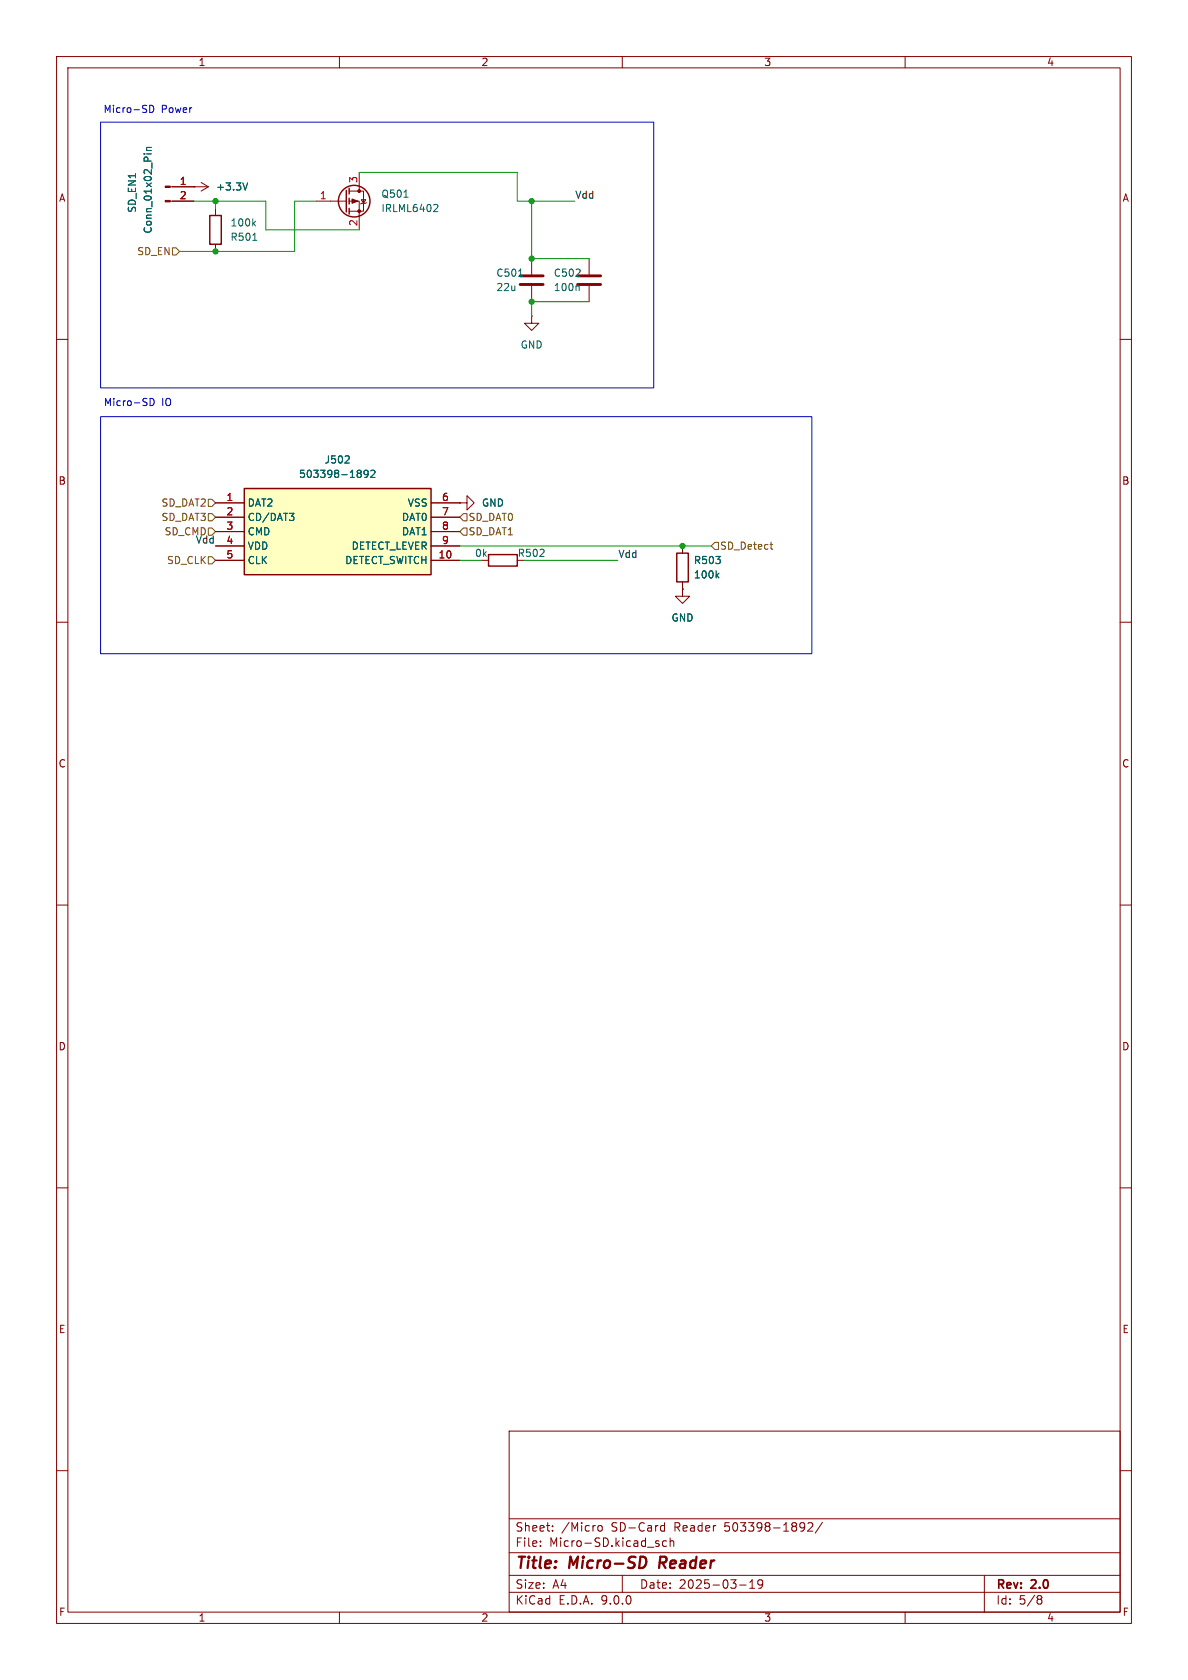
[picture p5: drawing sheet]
(kicad_sch
 (version 20250114)
 (generator "eeschema")
 (generator_version "9.0")
 (paper "A4" portrait)
 (title_block
  (title "Micro-SD Reader")
  (date "2025-03-19")
  (rev "2.0"))
 (lib_symbols
  (symbol "Connector:Conn_01x02_Pin"
   (pin_names
    (offset 1.016) (hide yes)) (exclude_from_sim no) (in_bom yes) (on_board yes)
   (property "Reference" "J" (at 0 2.54 0) (effects (font (size 1.27 1.27))))
   (property "Value" "Conn_01x02_Pin" (at 0 -5.08 0) (effects (font (size 1.27 1.27))))
   (property "Footprint" "" (at 0 0 0) (effects (font (size 1.27 1.27)) (hide yes)))
   (property "Datasheet" "~" (at 0 0 0) (effects (font (size 1.27 1.27)) (hide yes)))
   (property "Description" "Generic connector, single row, 01x02, script generated" (at 0 0 0) (effects (font (size 1.27 1.27)) (hide yes)))
   (property "ki_locked" "" (at 0 0 0) (effects (font (size 1.27 1.27))))
   (symbol "Conn_01x02_Pin_1_1"
    (rectangle (start 0.8636 0.127) (end 0 -0.127) (stroke (width 0.1524) (type default)) (fill (type outline)))
    (rectangle (start 0.8636 -2.413) (end 0 -2.667) (stroke (width 0.1524) (type default)) (fill (type outline)))
    (polyline (pts (xy 1.27 0) (xy 0.8636 0)) (stroke (width 0.1524) (type default)) (fill (type none)))
    (polyline (pts (xy 1.27 -2.54) (xy 0.8636 -2.54)) (stroke (width 0.1524) (type default)) (fill (type none)))
    (pin passive line (at 5.08 0 180) (length 3.81) (name "Pin_1" (effects (font (size 1.27 1.27)))) (number "1" (effects (font (size 1.27 1.27)))))
    (pin passive line (at 5.08 -2.54 180) (length 3.81) (name "Pin_2" (effects (font (size 1.27 1.27)))) (number "2" (effects (font (size 1.27 1.27))))))
   (embedded_fonts no))
  (symbol "Device:C"
   (pin_numbers (hide yes))
   (pin_names
    (offset 0.254)) (exclude_from_sim no) (in_bom yes) (on_board yes)
   (property "Reference" "C" (at 0.635 2.54 0) (effects (font (size 1.27 1.27)) (justify left)))
   (property "Value" "C" (at 0.635 -2.54 0) (effects (font (size 1.27 1.27)) (justify left)))
   (property "Footprint" "" (at 0.9652 -3.81 0) (effects (font (size 1.27 1.27)) (hide yes)))
   (property "Datasheet" "~" (at 0 0 0) (effects (font (size 1.27 1.27)) (hide yes)))
   (property "Description" "Unpolarized capacitor" (at 0 0 0) (effects (font (size 1.27 1.27)) (hide yes)))
   (symbol "C_0_1"
    (polyline (pts (xy -2.032 0.762) (xy 2.032 0.762)) (stroke (width 0.508) (type default)) (fill (type none)))
    (polyline (pts (xy -2.032 -0.762) (xy 2.032 -0.762)) (stroke (width 0.508) (type default)) (fill (type none))))
   (symbol "C_1_1"
    (pin passive line (at 0 3.81 270) (length 2.794) (name "~" (effects (font (size 1.27 1.27)))) (number "1" (effects (font (size 1.27 1.27)))))
    (pin passive line (at 0 -3.81 90) (length 2.794) (name "~" (effects (font (size 1.27 1.27)))) (number "2" (effects (font (size 1.27 1.27))))))
   (embedded_fonts no))
  (symbol "Device:R"
   (pin_numbers (hide yes))
   (pin_names
    (offset 0)) (exclude_from_sim no) (in_bom yes) (on_board yes)
   (property "Reference" "R" (at 2.032 0 90) (effects (font (size 1.27 1.27))))
   (property "Value" "R" (at 0 0 90) (effects (font (size 1.27 1.27))))
   (property "Footprint" "" (at -1.778 0 90) (effects (font (size 1.27 1.27)) (hide yes)))
   (property "Datasheet" "~" (at 0 0 0) (effects (font (size 1.27 1.27)) (hide yes)))
   (property "Description" "Resistor" (at 0 0 0) (effects (font (size 1.27 1.27)) (hide yes)))
   (symbol "R_0_1"
    (rectangle (start -1.016 -2.54) (end 1.016 2.54) (stroke (width 0.254) (type default)) (fill (type none))))
   (symbol "R_1_1"
    (pin passive line (at 0 3.81 270) (length 1.27) (name "~" (effects (font (size 1.27 1.27)))) (number "1" (effects (font (size 1.27 1.27)))))
    (pin passive line (at 0 -3.81 90) (length 1.27) (name "~" (effects (font (size 1.27 1.27)))) (number "2" (effects (font (size 1.27 1.27))))))
   (embedded_fonts no))
  (symbol "Transistor_FET:IRLML6402"
   (pin_names (hide yes)) (exclude_from_sim no) (in_bom yes) (on_board yes)
   (property "Reference" "Q" (at 5.08 1.905 0) (effects (font (size 1.27 1.27)) (justify left)))
   (property "Value" "IRLML6402" (at 5.08 0 0) (effects (font (size 1.27 1.27)) (justify left)))
   (property "Footprint" "Package_TO_SOT_SMD:SOT-23" (at 5.08 -1.905 0) (effects (font (size 1.27 1.27)
    (italic yes)) (justify left) (hide yes)))
   (property "Datasheet" "https://www.infineon.com/dgdl/irlml6402pbf.pdf?fileId=5546d462533600a401535668d5c2263c" (at 5.08 -3.81 0) (effects (font (size 1.27 1.27)) (justify left) (hide yes)))
   (property "Description" "-3.7A Id, -20V Vds, 65mOhm Rds, P-Channel HEXFET Power MOSFET, SOT-23" (at 0 0 0) (effects (font (size 1.27 1.27)) (hide yes)))
   (symbol "IRLML6402_0_1"
    (polyline (pts (xy 0.254 1.905) (xy 0.254 -1.905)) (stroke (width 0.254) (type default)) (fill (type none)))
    (polyline (pts (xy 0.254 0) (xy -2.54 0)) (stroke (width 0) (type default)) (fill (type none)))
    (polyline (pts (xy 0.762 2.286) (xy 0.762 1.27)) (stroke (width 0.254) (type default)) (fill (type none)))
    (polyline (pts (xy 0.762 1.778) (xy 3.302 1.778) (xy 3.302 -1.778) (xy 0.762 -1.778)) (stroke (width 0) (type default)) (fill (type none)))
    (polyline (pts (xy 0.762 0.508) (xy 0.762 -0.508)) (stroke (width 0.254) (type default)) (fill (type none)))
    (polyline (pts (xy 0.762 -1.27) (xy 0.762 -2.286)) (stroke (width 0.254) (type default)) (fill (type none)))
    (circle (center 1.651 0) (radius 2.794) (stroke (width 0.254) (type default)) (fill (type none)))
    (polyline (pts (xy 2.286 0) (xy 1.27 0.381) (xy 1.27 -0.381) (xy 2.286 0)) (stroke (width 0) (type default)) (fill (type outline)))
    (polyline (pts (xy 2.54 2.54) (xy 2.54 1.778)) (stroke (width 0) (type default)) (fill (type none)))
    (circle (center 2.54 1.778) (radius 0.254) (stroke (width 0) (type default)) (fill (type outline)))
    (circle (center 2.54 -1.778) (radius 0.254) (stroke (width 0) (type default)) (fill (type outline)))
    (polyline (pts (xy 2.54 -2.54) (xy 2.54 0) (xy 0.762 0)) (stroke (width 0) (type default)) (fill (type none)))
    (polyline (pts (xy 2.794 -0.508) (xy 2.921 -0.381) (xy 3.683 -0.381) (xy 3.81 -0.254)) (stroke (width 0) (type default)) (fill (type none)))
    (polyline (pts (xy 3.302 -0.381) (xy 2.921 0.254) (xy 3.683 0.254) (xy 3.302 -0.381)) (stroke (width 0) (type default)) (fill (type none))))
   (symbol "IRLML6402_1_1"
    (pin input line (at -5.08 0 0) (length 2.54) (name "G" (effects (font (size 1.27 1.27)))) (number "1" (effects (font (size 1.27 1.27)))))
    (pin passive line (at 2.54 5.08 270) (length 2.54) (name "D" (effects (font (size 1.27 1.27)))) (number "3" (effects (font (size 1.27 1.27)))))
    (pin passive line (at 2.54 -5.08 90) (length 2.54) (name "S" (effects (font (size 1.27 1.27)))) (number "2" (effects (font (size 1.27 1.27))))))
   (embedded_fonts no))
  (symbol "molex Micro SD Verbinder:503398-1892" (exclude_from_sim no) (in_bom yes) (on_board yes)
   (property "Reference" "J" (at 39.37 7.62 0) (effects (font (size 1.27 1.27)) (justify left top)))
   (property "Value" "503398-1892" (at 39.37 5.08 0) (effects (font (size 1.27 1.27)) (justify left top)))
   (property "Footprint" "503398-1892" (at 39.37 -94.92 0) (effects (font (size 1.27 1.27)) (justify left top) (hide yes)))
   (property "Datasheet" "http://www.molex.com/webdocs/datasheets/pdf/en-us//5033981892_MEMORY_CARD_SOCKET.pdf" (at 39.37 -194.92 0) (effects (font (size 1.27 1.27)) (justify left top) (hide yes)))
   (property "Description" "MicroSD SMT Push-Push 1.28mm height MicroSD SMT Push-Push 1.28mm height" (at 0 0 0) (effects (font (size 1.27 1.27)) (hide yes)))
   (property "Height" "" (at 39.37 -394.92 0) (effects (font (size 1.27 1.27)) (justify left top) (hide yes)))
   (property "Mouser Part Number" "538-503398-1892" (at 39.37 -494.92 0) (effects (font (size 1.27 1.27)) (justify left top) (hide yes)))
   (property "Mouser Price/Stock" "https://www.mouser.co.uk/ProductDetail/Molex/503398-1892?qs=b0v8CoHHvSMxV%252BW12iKaSg%3D%3D" (at 39.37 -594.92 0) (effects (font (size 1.27 1.27)) (justify left top) (hide yes)))
   (property "Manufacturer_Name" "Molex" (at 39.37 -694.92 0) (effects (font (size 1.27 1.27)) (justify left top) (hide yes)))
   (property "Manufacturer_Part_Number" "503398-1892" (at 39.37 -794.92 0) (effects (font (size 1.27 1.27)) (justify left top) (hide yes)))
   (symbol "503398-1892_1_1"
    (rectangle (start 5.08 2.54) (end 38.1 -12.7) (stroke (width 0.254) (type default)) (fill (type background)))
    (pin passive line (at 0 0 0) (length 5.08) (name "DAT2" (effects (font (size 1.27 1.27)))) (number "1" (effects (font (size 1.27 1.27)))))
    (pin passive line (at 0 -2.54 0) (length 5.08) (name "CD/DAT3" (effects (font (size 1.27 1.27)))) (number "2" (effects (font (size 1.27 1.27)))))
    (pin passive line (at 0 -5.08 0) (length 5.08) (name "CMD" (effects (font (size 1.27 1.27)))) (number "3" (effects (font (size 1.27 1.27)))))
    (pin passive line (at 0 -7.62 0) (length 5.08) (name "VDD" (effects (font (size 1.27 1.27)))) (number "4" (effects (font (size 1.27 1.27)))))
    (pin passive line (at 0 -10.16 0) (length 5.08) (name "CLK" (effects (font (size 1.27 1.27)))) (number "5" (effects (font (size 1.27 1.27)))))
    (pin passive line (at 43.18 0 180) (length 5.08) (name "VSS" (effects (font (size 1.27 1.27)))) (number "6" (effects (font (size 1.27 1.27)))))
    (pin passive line (at 43.18 -2.54 180) (length 5.08) (name "DAT0" (effects (font (size 1.27 1.27)))) (number "7" (effects (font (size 1.27 1.27)))))
    (pin passive line (at 43.18 -5.08 180) (length 5.08) (name "DAT1" (effects (font (size 1.27 1.27)))) (number "8" (effects (font (size 1.27 1.27)))))
    (pin passive line (at 43.18 -7.62 180) (length 5.08) (name "DETECT_LEVER" (effects (font (size 1.27 1.27)))) (number "9" (effects (font (size 1.27 1.27)))))
    (pin passive line (at 43.18 -10.16 180) (length 5.08) (name "DETECT_SWITCH" (effects (font (size 1.27 1.27)))) (number "10" (effects (font (size 1.27 1.27))))))
   (embedded_fonts no))
  (symbol "power:+3.3V"
   (power)
   (pin_numbers (hide yes))
   (pin_names
    (offset 0) (hide yes)) (exclude_from_sim no) (in_bom yes) (on_board yes)
   (property "Reference" "#PWR" (at 0 -3.81 0) (effects (font (size 1.27 1.27)) (hide yes)))
   (property "Value" "+3.3V" (at 0 3.556 0) (effects (font (size 1.27 1.27))))
   (property "Footprint" "" (at 0 0 0) (effects (font (size 1.27 1.27)) (hide yes)))
   (property "Datasheet" "" (at 0 0 0) (effects (font (size 1.27 1.27)) (hide yes)))
   (property "Description" "Power symbol creates a global label with name \"+3.3V\"" (at 0 0 0) (effects (font (size 1.27 1.27)) (hide yes)))
   (symbol "+3.3V_0_1"
    (polyline (pts (xy -0.762 1.27) (xy 0 2.54)) (stroke (width 0) (type default)) (fill (type none)))
    (polyline (pts (xy 0 2.54) (xy 0.762 1.27)) (stroke (width 0) (type default)) (fill (type none)))
    (polyline (pts (xy 0 0) (xy 0 2.54)) (stroke (width 0) (type default)) (fill (type none))))
   (symbol "+3.3V_1_1"
    (pin power_in line (at 0 0 90) (length 0) (name "~" (effects (font (size 1.27 1.27)))) (number "1" (effects (font (size 1.27 1.27))))))
   (embedded_fonts no))
  (symbol "power:GND"
   (power)
   (pin_numbers (hide yes))
   (pin_names
    (offset 0) (hide yes)) (exclude_from_sim no) (in_bom yes) (on_board yes)
   (property "Reference" "#PWR" (at 0 -6.35 0) (effects (font (size 1.27 1.27)) (hide yes)))
   (property "Value" "GND" (at 0 -3.81 0) (effects (font (size 1.27 1.27))))
   (property "Footprint" "" (at 0 0 0) (effects (font (size 1.27 1.27)) (hide yes)))
   (property "Datasheet" "" (at 0 0 0) (effects (font (size 1.27 1.27)) (hide yes)))
   (property "Description" "Power symbol creates a global label with name \"GND\" , ground" (at 0 0 0) (effects (font (size 1.27 1.27)) (hide yes)))
   (symbol "GND_0_1"
    (polyline (pts (xy 0 0) (xy 0 -1.27) (xy 1.27 -1.27) (xy 0 -2.54) (xy -1.27 -1.27) (xy 0 -1.27)) (stroke (width 0) (type default)) (fill (type none))))
   (symbol "GND_1_1"
    (pin power_in line (at 0 0 270) (length 0) (name "~" (effects (font (size 1.27 1.27)))) (number "1" (effects (font (size 1.27 1.27))))))
   (embedded_fonts no)))
 (rectangle
  (start 17.78 73.66)
  (end 143.51 115.57)
  (stroke (width 0) (type default))
  (fill (type none)))
 (rectangle
  (start 17.78 21.59)
  (end 115.57 68.58)
  (stroke (width 0) (type default))
  (fill (type none)))
 (text "Micro-SD Power"
  (exclude_from_sim no)
  (at 26.162 19.558 0)
  (effects (font (size 1.27 1.27))))
 (text "Micro-SD IO\n"
  (exclude_from_sim no)
  (at 24.384 71.374 0)
  (effects (font (size 1.27 1.27))))
 (junction
  (at 93.98 35.56)
  (diameter 0)
  (color 0 0 0 0))
 (junction
  (at 38.1 44.45)
  (diameter 0)
  (color 0 0 0 0))
 (junction
  (at 120.65 96.52)
  (diameter 0)
  (color 0 0 0 0))
 (junction
  (at 38.1 35.56)
  (diameter 0)
  (color 0 0 0 0))
 (junction
  (at 93.98 45.72)
  (diameter 0)
  (color 0 0 0 0))
 (junction
  (at 93.98 53.34)
  (diameter 0)
  (color 0 0 0 0))
 (wire
  (pts (xy 91.44 35.56) (xy 93.98 35.56))
  (stroke (width 0) (type default)))
 (wire
  (pts (xy 93.98 35.56) (xy 101.6 35.56))
  (stroke (width 0) (type default)))
 (wire
  (pts (xy 46.99 40.64) (xy 46.99 35.56))
  (stroke (width 0) (type default)))
 (wire
  (pts (xy 46.99 40.64) (xy 63.5 40.64))
  (stroke (width 0) (type default)))
 (wire
  (pts (xy 38.1 35.56) (xy 38.1 36.83))
  (stroke (width 0) (type default)))
 (wire
  (pts (xy 93.98 53.34) (xy 104.14 53.34))
  (stroke (width 0) (type default)))
 (wire
  (pts (xy 31.75 44.45) (xy 38.1 44.45))
  (stroke (width 0) (type default)))
 (wire
  (pts (xy 34.29 35.56) (xy 38.1 35.56))
  (stroke (width 0) (type default)))
 (wire
  (pts (xy 81.28 99.06) (xy 85.09 99.06))
  (stroke (width 0) (type default)))
 (wire
  (pts (xy 93.98 45.72) (xy 104.14 45.72))
  (stroke (width 0) (type default)))
 (wire
  (pts (xy 46.99 35.56) (xy 38.1 35.56))
  (stroke (width 0) (type default)))
 (wire
  (pts (xy 63.5 30.48) (xy 91.44 30.48))
  (stroke (width 0) (type default)))
 (wire
  (pts (xy 93.98 53.34) (xy 93.98 55.88))
  (stroke (width 0) (type default)))
 (wire
  (pts (xy 81.28 96.52) (xy 120.65 96.52))
  (stroke (width 0) (type default)))
 (wire
  (pts (xy 52.07 44.45) (xy 52.07 35.56))
  (stroke (width 0) (type default)))
 (wire
  (pts (xy 93.98 35.56) (xy 93.98 45.72))
  (stroke (width 0) (type default)))
 (wire
  (pts (xy 92.71 99.06) (xy 109.22 99.06))
  (stroke (width 0) (type default)))
 (wire
  (pts (xy 91.44 30.48) (xy 91.44 35.56))
  (stroke (width 0) (type default)))
 (wire
  (pts (xy 120.65 96.52) (xy 125.73 96.52))
  (stroke (width 0) (type default)))
 (wire
  (pts (xy 52.07 35.56) (xy 55.88 35.56))
  (stroke (width 0) (type default)))
 (wire
  (pts (xy 38.1 44.45) (xy 52.07 44.45))
  (stroke (width 0) (type default)))
 (label "Vdd"
  (at 38.1 96.52 180)
  (effects (font (size 1.27 1.27)) (justify right bottom)))
 (label "Vdd"
  (at 101.6 35.56 0)
  (effects (font (size 1.27 1.27)) (justify left bottom)))
 (label "Vdd"
  (at 109.22 99.06 0)
  (effects (font (size 1.27 1.27)) (justify left bottom)))
 (hierarchical_label "SD_DAT3"
  (shape input)
  (at 38.1 91.44 180)
  (effects (font (size 1.27 1.27)) (justify right)))
 (hierarchical_label "SD_DAT1"
  (shape input)
  (at 81.28 93.98 0)
  (effects (font (size 1.27 1.27)) (justify left)))
 (hierarchical_label "SD_DAT0"
  (shape input)
  (at 81.28 91.44 0)
  (effects (font (size 1.27 1.27)) (justify left)))
 (hierarchical_label "SD_CMD"
  (shape input)
  (at 38.1 93.98 180)
  (effects (font (size 1.27 1.27)) (justify right)))
 (hierarchical_label "SD_EN"
  (shape input)
  (at 31.75 44.45 180)
  (effects (font (size 1.27 1.27)) (justify right)))
 (hierarchical_label "SD_DAT2"
  (shape input)
  (at 38.1 88.9 180)
  (effects (font (size 1.27 1.27)) (justify right)))
 (hierarchical_label "SD_CLK"
  (shape input)
  (at 38.1 99.06 180)
  (effects (font (size 1.27 1.27)) (justify right)))
 (hierarchical_label "SD_Detect"
  (shape input)
  (at 125.73 96.52 0)
  (effects (font (size 1.27 1.27)) (justify left)))
 (symbol
  (lib_id "Device:R")
  (at 88.9 99.06 90)
  (unit 1)
  (exclude_from_sim no)
  (in_bom yes)
  (on_board yes)
  (dnp no)
  (property "Reference" "R502" (at 93.98 97.79 90) (effects (font (size 1.27 1.27))))
  (property "Value" "0k" (at 85.09 97.79 90) (effects (font (size 1.27 1.27))))
  (property "Footprint" "Resistor_SMD:R_0805_2012Metric_Pad1.20x1.40mm_HandSolder" (at 88.9 100.838 90) (effects (font (size 1.27 1.27)) (hide yes)))
  (property "Datasheet" "~" (at 88.9 99.06 0) (effects (font (size 1.27 1.27)) (hide yes)))
  (property "Description" "" (at 88.9 99.06 0) (effects (font (size 1.27 1.27))))
  (property "Mouser Part Number" "279-CRG0805ZR" (at 88.9 99.06 0) (effects (font (size 1.27 1.27)) (hide yes)))
  (pin "1")
  (pin "2"))
 (symbol
  (lib_id "power:+3.3V")
  (at 34.29 33.02 270)
  (unit 1)
  (exclude_from_sim no)
  (in_bom yes)
  (on_board yes)
  (dnp no)
  (fields_autoplaced yes)
  (property "Reference" "#PWR0501" (at 30.48 33.02 0) (effects (font (size 1.27 1.27)) (hide yes)))
  (property "Value" "+3.3V" (at 38.1 33.0199 90) (effects (font (size 1.27 1.27)) (justify left)))
  (property "Footprint" "" (at 34.29 33.02 0) (effects (font (size 1.27 1.27)) (hide yes)))
  (property "Datasheet" "" (at 34.29 33.02 0) (effects (font (size 1.27 1.27)) (hide yes)))
  (property "Description" "Power symbol creates a global label with name \"+3.3V\"" (at 34.29 33.02 0) (effects (font (size 1.27 1.27)) (hide yes)))
  (pin "1"))
 (symbol
  (lib_id "Device:C")
  (at 104.14 49.53 180)
  (unit 1)
  (exclude_from_sim no)
  (in_bom yes)
  (on_board yes)
  (dnp no)
  (property "Reference" "C502" (at 97.79 48.26 0) (effects (font (size 1.27 1.27)) (justify right)))
  (property "Value" "100n" (at 97.79 50.8 0) (effects (font (size 1.27 1.27)) (justify right)))
  (property "Footprint" "Capacitor_SMD:C_0805_2012Metric_Pad1.18x1.45mm_HandSolder" (at 103.1748 45.72 0) (effects (font (size 1.27 1.27)) (hide yes)))
  (property "Datasheet" "~" (at 104.14 49.53 0) (effects (font (size 1.27 1.27)) (hide yes)))
  (property "Description" "" (at 104.14 49.53 0) (effects (font (size 1.27 1.27))))
  (property "Mouser Part Number" "187-CL21A226KQCLRNC" (at 104.14 49.53 0) (effects (font (size 1.27 1.27)) (hide yes)))
  (pin "2")
  (pin "1"))
 (symbol
  (lib_id "Device:C")
  (at 93.98 49.53 180)
  (unit 1)
  (exclude_from_sim no)
  (in_bom yes)
  (on_board yes)
  (dnp no)
  (property "Reference" "C501" (at 87.63 48.26 0) (effects (font (size 1.27 1.27)) (justify right)))
  (property "Value" "22u" (at 87.63 50.8 0) (effects (font (size 1.27 1.27)) (justify right)))
  (property "Footprint" "Capacitor_SMD:C_0805_2012Metric_Pad1.18x1.45mm_HandSolder" (at 93.0148 45.72 0) (effects (font (size 1.27 1.27)) (hide yes)))
  (property "Datasheet" "~" (at 93.98 49.53 0) (effects (font (size 1.27 1.27)) (hide yes)))
  (property "Description" "" (at 93.98 49.53 0) (effects (font (size 1.27 1.27))))
  (property "Mouser Part Number" "187-CL21A226KQCLRNC" (at 93.98 49.53 0) (effects (font (size 1.27 1.27)) (hide yes)))
  (pin "2")
  (pin "1"))
 (symbol
  (lib_id "Transistor_FET:IRLML6402")
  (at 60.96 35.56 0)
  (unit 1)
  (exclude_from_sim no)
  (in_bom yes)
  (on_board yes)
  (dnp no)
  (fields_autoplaced yes)
  (property "Reference" "Q501" (at 67.31 34.2899 0) (effects (font (size 1.27 1.27)) (justify left)))
  (property "Value" "IRLML6402" (at 67.31 36.8299 0) (effects (font (size 1.27 1.27)) (justify left)))
  (property "Footprint" "Package_TO_SOT_SMD:SOT-23" (at 66.04 37.465 0) (effects (font (size 1.27 1.27)
    (italic yes)) (justify left) (hide yes)))
  (property "Datasheet" "https://www.infineon.com/dgdl/irlml6402pbf.pdf?fileId=5546d462533600a401535668d5c2263c" (at 66.04 39.37 0) (effects (font (size 1.27 1.27)) (justify left) (hide yes)))
  (property "Description" "-3.7A Id, -20V Vds, 65mOhm Rds, P-Channel HEXFET Power MOSFET, SOT-23" (at 60.96 35.56 0) (effects (font (size 1.27 1.27)) (hide yes)))
  (pin "2")
  (pin "3")
  (pin "1"))
 (symbol
  (lib_id "Device:R")
  (at 120.65 100.33 0)
  (unit 1)
  (exclude_from_sim no)
  (in_bom yes)
  (on_board yes)
  (dnp no)
  (fields_autoplaced yes)
  (property "Reference" "R503" (at 122.555 99.06 0) (effects (font (size 1.27 1.27)) (justify left)))
  (property "Value" "100k" (at 122.555 101.6 0) (effects (font (size 1.27 1.27)) (justify left)))
  (property "Footprint" "Resistor_SMD:R_0805_2012Metric_Pad1.20x1.40mm_HandSolder" (at 118.872 100.33 90) (effects (font (size 1.27 1.27)) (hide yes)))
  (property "Datasheet" "~" (at 120.65 100.33 0) (effects (font (size 1.27 1.27)) (hide yes)))
  (property "Description" "" (at 120.65 100.33 0) (effects (font (size 1.27 1.27))))
  (property "Mouser Part Number" "660-RK73B2ATTE104J" (at 120.65 100.33 0) (effects (font (size 1.27 1.27)) (hide yes)))
  (pin "1")
  (pin "2"))
 (symbol
  (lib_id "power:GND")
  (at 81.28 88.9 90)
  (unit 1)
  (exclude_from_sim no)
  (in_bom yes)
  (on_board yes)
  (dnp no)
  (fields_autoplaced yes)
  (property "Reference" "#PWR0502" (at 87.63 88.9 0) (effects (font (size 1.27 1.27)) (hide yes)))
  (property "Value" "GND" (at 85.09 88.8999 90) (effects (font (size 1.27 1.27)) (justify right)))
  (property "Footprint" "" (at 81.28 88.9 0) (effects (font (size 1.27 1.27)) (hide yes)))
  (property "Datasheet" "" (at 81.28 88.9 0) (effects (font (size 1.27 1.27)) (hide yes)))
  (property "Description" "Power symbol creates a global label with name \"GND\" , ground" (at 81.28 88.9 0) (effects (font (size 1.27 1.27)) (hide yes)))
  (pin "1"))
 (symbol
  (lib_id "power:GND")
  (at 120.65 104.14 0)
  (unit 1)
  (exclude_from_sim no)
  (in_bom yes)
  (on_board yes)
  (dnp no)
  (fields_autoplaced yes)
  (property "Reference" "#PWR0504" (at 120.65 110.49 0) (effects (font (size 1.27 1.27)) (hide yes)))
  (property "Value" "GND" (at 120.65 109.22 0) (effects (font (size 1.27 1.27))))
  (property "Footprint" "" (at 120.65 104.14 0) (effects (font (size 1.27 1.27)) (hide yes)))
  (property "Datasheet" "" (at 120.65 104.14 0) (effects (font (size 1.27 1.27)) (hide yes)))
  (property "Description" "Power symbol creates a global label with name \"GND\" , ground" (at 120.65 104.14 0) (effects (font (size 1.27 1.27)) (hide yes)))
  (pin "1"))
 (symbol
  (lib_id "Device:R")
  (at 38.1 40.64 0)
  (mirror x)
  (unit 1)
  (exclude_from_sim no)
  (in_bom yes)
  (on_board yes)
  (dnp no)
  (property "Reference" "R501" (at 40.64 41.91 0) (effects (font (size 1.27 1.27)) (justify left)))
  (property "Value" "100k" (at 40.64 39.37 0) (effects (font (size 1.27 1.27)) (justify left)))
  (property "Footprint" "Resistor_SMD:R_0805_2012Metric_Pad1.20x1.40mm_HandSolder" (at 36.322 40.64 90) (effects (font (size 1.27 1.27)) (hide yes)))
  (property "Datasheet" "~" (at 38.1 40.64 0) (effects (font (size 1.27 1.27)) (hide yes)))
  (property "Description" "" (at 38.1 40.64 0) (effects (font (size 1.27 1.27))))
  (property "Mouser Part Number" "660-RK73B2ATTE104J" (at 38.1 40.64 0) (effects (font (size 1.27 1.27)) (hide yes)))
  (pin "2")
  (pin "1"))
 (symbol
  (lib_id "power:GND")
  (at 93.98 55.88 0)
  (unit 1)
  (exclude_from_sim no)
  (in_bom yes)
  (on_board yes)
  (dnp no)
  (fields_autoplaced yes)
  (property "Reference" "#PWR0503" (at 93.98 62.23 0) (effects (font (size 1.27 1.27)) (hide yes)))
  (property "Value" "GND" (at 93.98 60.96 0) (effects (font (size 1.27 1.27))))
  (property "Footprint" "" (at 93.98 55.88 0) (effects (font (size 1.27 1.27)) (hide yes)))
  (property "Datasheet" "" (at 93.98 55.88 0) (effects (font (size 1.27 1.27)) (hide yes)))
  (property "Description" "Power symbol creates a global label with name \"GND\" , ground" (at 93.98 55.88 0) (effects (font (size 1.27 1.27)) (hide yes)))
  (pin "1"))
 (symbol
  (lib_id "molex Micro SD Verbinder:503398-1892")
  (at 38.1 88.9 0)
  (unit 1)
  (exclude_from_sim no)
  (in_bom yes)
  (on_board yes)
  (dnp no)
  (fields_autoplaced yes)
  (property "Reference" "J502" (at 59.69 81.28 0) (effects (font (size 1.27 1.27))))
  (property "Value" "503398-1892" (at 59.69 83.82 0) (effects (font (size 1.27 1.27))))
  (property "Footprint" "Micro-SD:503398-1892-1" (at 77.47 183.82 0) (effects (font (size 1.27 1.27)) (justify left top) (hide yes)))
  (property "Datasheet" "http://www.molex.com/webdocs/datasheets/pdf/en-us//5033981892_MEMORY_CARD_SOCKET.pdf" (at 77.47 283.82 0) (effects (font (size 1.27 1.27)) (justify left top) (hide yes)))
  (property "Description" "" (at 38.1 88.9 0) (effects (font (size 1.27 1.27))))
  (property "Height" "" (at 77.47 483.82 0) (effects (font (size 1.27 1.27)) (justify left top) (hide yes)))
  (property "Mouser Part Number" "538-503398-1892" (at 77.47 583.82 0) (effects (font (size 1.27 1.27)) (justify left top) (hide yes)))
  (property "Mouser Price/Stock" "https://www.mouser.co.uk/ProductDetail/Molex/503398-1892?qs=b0v8CoHHvSMxV%252BW12iKaSg%3D%3D" (at 77.47 683.82 0) (effects (font (size 1.27 1.27)) (justify left top) (hide yes)))
  (property "Manufacturer_Name" "Molex" (at 77.47 783.82 0) (effects (font (size 1.27 1.27)) (justify left top) (hide yes)))
  (property "Manufacturer_Part_Number" "503398-1892" (at 77.47 883.82 0) (effects (font (size 1.27 1.27)) (justify left top) (hide yes)))
  (property "DESCRIPTION" "SD Conn" (at 38.1 88.9 0) (effects (font (size 1.27 1.27)) (hide yes)))
  (pin "9")
  (pin "7")
  (pin "1")
  (pin "6")
  (pin "2")
  (pin "3")
  (pin "8")
  (pin "10")
  (pin "5")
  (pin "4"))
 (symbol
  (lib_id "Connector:Conn_01x02_Pin")
  (at 29.21 33.02 0)
  (unit 1)
  (exclude_from_sim no)
  (in_bom yes)
  (on_board yes)
  (dnp no)
  (property "Reference" "SD_EN1" (at 23.368 34.036 90) (effects (font (size 1.27 1.27))))
  (property "Value" "Conn_01x02_Pin" (at 26.162 33.528 90) (effects (font (size 1.27 1.27))))
  (property "Footprint" "Connector_PinHeader_2.54mm:PinHeader_1x02_P2.54mm_Vertical" (at 29.21 33.02 0) (effects (font (size 1.27 1.27)) (hide yes)))
  (property "Datasheet" "~" (at 29.21 33.02 0) (effects (font (size 1.27 1.27)) (hide yes)))
  (property "Description" "Generic connector, single row, 01x02, script generated" (at 29.21 33.02 0) (effects (font (size 1.27 1.27)) (hide yes)))
  (pin "1")
  (pin "2")))
